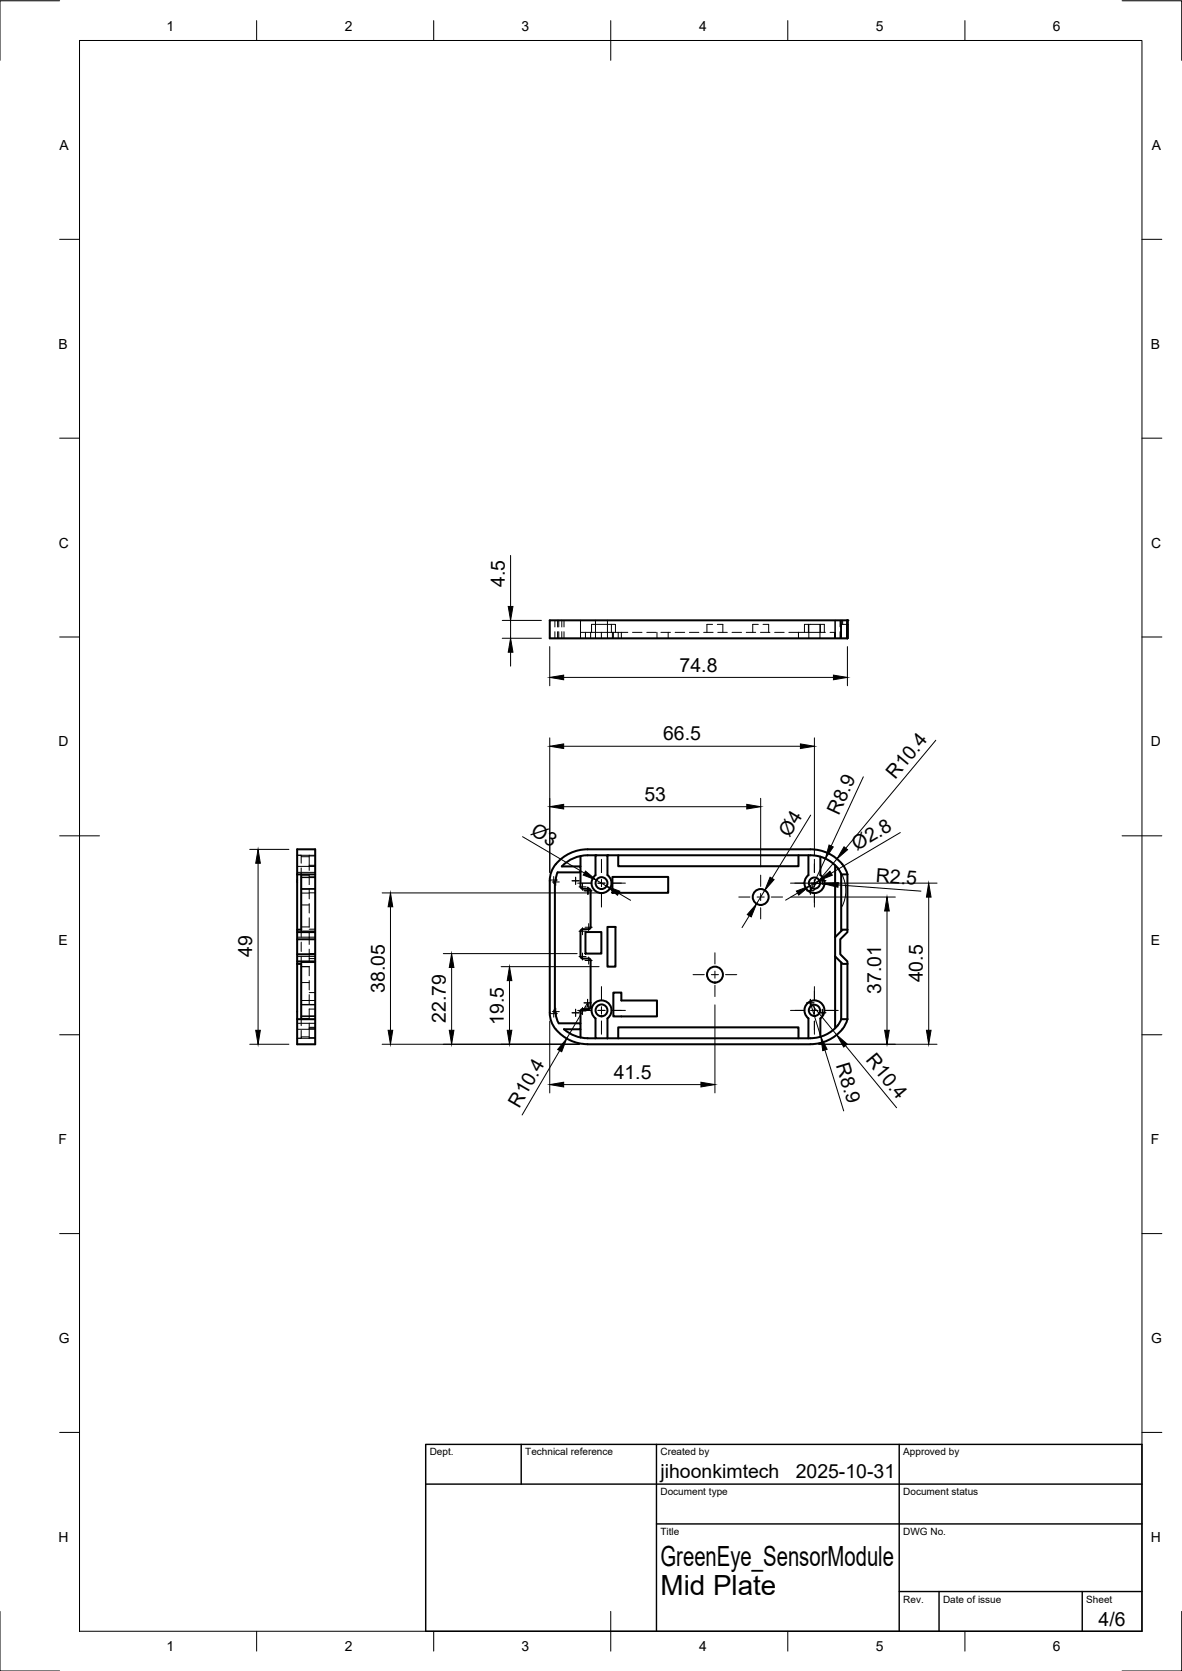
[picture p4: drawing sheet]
<svg xmlns="http://www.w3.org/2000/svg" width="297mm" height="420mm" viewBox="0 0 297 420" stroke-linecap="round" stroke-linejoin="round" font-family="sans-serif">
<!-- layer: Visible -->
<g fill="none" stroke="#000" stroke-width=".51">
<path d="M213 156h-74.8v4.5h74.8M213 156v1M213 156v4.5M213 160.5v-3.5v3.5M74.7 219.9v13.9M74.7 219.9v-6.3h4.5v49h-4.5v-6.3M74.7 219.9h4.5M75.7 219.9v13.9h-1M141.2 217.8h4.7v1.6h-5.8l-.6 2.4-.1 32.6 .6 2 .4 .9M145.9 219.4l.1 3.8 .4 .3h1.8l.2 .5M145.9 215.2v2.6M149.6 215.1a9.7 9.7 0 0 0-8.4 2.8"/>
<path d="M152.7 215.1h51a8.3 8.3 0 0 1 7.7 4.7M155.4 215.1v2.7h45.3v-2.7M203.2 215.1v4.9M206.2 215.4v4.6M209.9 217.6v18M213 219.8a9.5 9.5 0 0 0-9.3-6.2h-56a9.8 9.8 0 0 0-9.3 5.9l-.2 2v33.2a7.8 7.8 0 0 0 5 6.9l2.6 .8 1.9 .2h56a9.6 9.6 0 0 0 9.3-6.3M74.7 233.8v8.6M74.7 234.4h4.5M74.7 236.2h4.5M74.7 239.9h4.5M147.1 234.4h4v5.4h-4zM147.9 233.6h-1.5l-.4 .3-.1 6.6 .5 .5 1.8 .1 .2 .4"/>
<path d="M148.4 224v9.1M148.4 233.1l-.2 .4-.3 .1M149.6 220v-4.9h3.1v4.9M152.7 233.1h2v10h-2zM152.7 220a2.51 2.51 0 0 1 .3 3.7 2.51 2.51 0 0 1-3.7 0 2.51 2.51 0 0 1 .4-3.7M153.9 220.5h14v4h-14zM203.2 220a2.51 2.51 0 0 0-.4 3.7 2.51 2.51 0 0 0 3.7 0 2.51 2.51 0 0 0-.3-3.7M213 233.8h-1.2l-1.9 1.8v4.9M213 233.8v.6l-1.8 1.8v3.7l1.8 1.8v.7M213 233.8v-13.9h-1.6v14.2M74.7 242.4v13.9M74.7 256.3h4.5"/>
<path d="M74.7 242.4h1v13.9M74.7 241.7h4.5M140.4 257.3h5.5v1.5h-4.2a10 10 0 0 0 7.9 2.3M145.9 254.2v3.1M145.9 258.8v2.1M147.9 253.7h-1.5l-.3 .1-.2 .4M148.4 241.5v11.7M148.4 253.2l-.2 .4-.3 .1M149.3 252.4a2.51 2.51 0 0 1 3.7 0 2.51 2.51 0 0 1-.3 3.7v5h-3.1l.1-5a2.51 2.51 0 0 1-.4-3.7zM154.1 249.6h2v2h9v4h-11zM209.9 240.5l1.9 1.9h1.2M209.9 240.5v18.1"/>
<path d="M211.4 256.3h1.6M211.4 242v14.3M211.4 256.3a8.3 8.3 0 0 1-7.7 4.7l-51 .1M213 242.4v13.9M155.4 261.1v-2.8h45.3v2.8M206.2 260.7v-4.6a2.51 2.51 0 0 0 .3-3.7 2.51 2.51 0 0 0-3.7 0 2.51 2.51 0 0 0 .4 3.7v5"/>
<circle cx="151.2" cy="222" r="1.49"/>
<circle cx="191.2" cy="225.5" r="2"/>
<circle cx="204.7" cy="222" r="1.41"/>
<circle cx="151.2" cy="254.1" r="1.49"/>
<circle cx="179.7" cy="245.1" r="2"/>
<circle cx="204.7" cy="254.1" r="1.41"/>
</g>
<g fill="#000">
<circle cx="213" cy="156" r=".25"/>
<circle cx="149.6" cy="215.1" r=".25"/>
<circle cx="152.7" cy="215.1" r=".25"/>
</g>
<!-- layer: Hidden -->
<g fill="none" stroke="#000" stroke-width=".25">
<path d="M139.4 156v1.6M139.4 158.8v1.7M140.1 156v1.6M140.1 158.8v1.7M140.4 156v1.6M140.4 158.8v1.7M141.2 156v1.6M141.2 158.8v1.7M141.7 156v1.6M141.7 158.8v1.7M145.9 159h9.5M145.9 156v4.5"/>
<path d="M147.1 159v1.5M148.4 159v1.5M148.7 159v-2h.9v3.5M149.6 156v1h4M151.1 159v1.5M152.7 156v4.5M153.6 157h1.1v2M153.6 157v2M153.9 159v1.5M154.1 159v1.5M155.4 159h2.4M155.4 159v1.5"/>
<path d="M156.1 159v1.5M159 159h2.3M162.5 159h2.4M165.1 159v1.5M166.1 159h2.4M167.9 159v1.5M169.7 159h2.4M173.2 159h2.4M176.8 159h2.4M179.1 157h-1.4v2M180.3 157h1.4v2M180.4 159h2.4"/>
<path d="M184 159h2.4M187.5 159h2.4M190.6 157h-1.4v2M191.1 159h2.4M191.7 157h1.5v2M194.7 159h2.4M198.2 159h8M202.2 159v-2h4v2M203.2 157v2M203.3 157v3.5M206.1 157v3.5M206.2 159h1.2"/>
<path d="M206.2 157h1v2M208.6 159h1.3M209.9 159h.1M209.9 159v1.5M209.9 156v3M211.2 156v1.6M211.2 158.8v1.7M211.4 156v1M211.8 156v1M213 157h-1.6v3.5M200.7 160.5v-1.5v1.5M74.7 219.4h4.5"/>
<path d="M75.7 215.4v1.6M75.7 218.2v1.7M77.7 215.1v2.5M77.7 217.8h1.5h-4.5M77.7 217.6v1.3M77.7 215.2h1.5M77.7 217.6h1.5M79.2 215.1h-4.5h1v.3h2M74.7 235.6h4.5M75.7 233.8v.3h3.5M75.7 220h2v2.4M75.7 234.1v1.6"/>
<path d="M75.7 236.9v2.3M75.7 233.1h2M75.7 223.5h3.5M75.7 223.5l3.5 .1M75.7 220.6h3.5M75.7 220.7h3.5M75.7 224.6h2M75.7 227.5h2M77.7 220.5h1.5M77.7 224.5h1.5M77.7 223.6v2.4M77.7 227.2v2.4"/>
<path d="M77.7 230.8v2.4M77.7 238.7v3.1M77.7 239.8h1.5M77.7 233.6h1.5M79.2 234.4h-1.5v3.1M74.7 257.3h4.5M74.7 258.8h4.5M74.7 240.5h4.5M75.7 251.6h3.5M75.7 240.5v1.9M75.7 256.3v1.6M75.7 259.1v1.6"/>
<path d="M75.7 243.1h2M75.7 242h3.5M75.7 255.5h3.5M75.7 252.7h3.5M75.7 255.6h3.5M75.7 252.6h3.5M75.7 247.1h2M77.7 258.6v2.5M77.7 243v2.3M77.7 246.5v2.4M77.7 250.1v2.4M77.7 253.7v2.4h-2"/>
<path d="M77.7 257.3v1.3M77.7 249.6h1.5M77.7 258.6h1.5M77.7 258.3h1.5M77.7 241h1.5M77.7 253.7h1.5M79.2 255.6h-1.5h1.5M77.7 260.7h-2v.4h-1h4.5M77.7 260.9h1.5"/>
</g>
<!-- layer: BORDER -->
<g fill="none" stroke="#000" stroke-width=".25">
<path d="M15 .2h-15v15M20 10.2h267v400h-267zM64.5 5.2v5M109 5.2v5M153.5 5.2v10M198 5.2v5M242.5 5.2v5M282 .2h15v15M15 60.2h5M287 60.2h5M15 110.2h5M287 110.2h5"/>
<path d="M15 160.2h5M287 160.2h5M15 210.2h10M282 210.2h10M15 260.2h5M287 260.2h5M15 310.2h5M287 310.2h5M15 360.2h5M287 360.2h5M0 405.2v15h15M64.5 410.2v5"/>
<path d="M109 410.2v5M153.5 405.2v10M198 410.2v5M242.5 410.2v5M297 405.2v15h-15"/>
</g>
<!-- layer: TITLEBLOCK -->
<path d="M107 363.2h180v47h-180zM107 373.2h180M131 363.2v10M165 363.2v47M226 363.2v47M165 383.2h122M226 400.2h61M236 400.2v10M272 400.2v10" fill="none" stroke="#000" stroke-width=".36"/>
<!-- layer: Smart Centers -->
<g fill="none" stroke="#000" stroke-width=".25">
<path d="M151.2 216.1v3.3M204.7 216.1v3.3M138.3 221.3h1.8M138.8 221.8h1.7M139.1 220.4v1.8M139.7 220.9v1.8M143.8 221.5h1.7M144.7 220.6v1.8M145.2 222.1h3.3M145.5 223h1.8M145.5 234.1h1.8M146.4 222.1v1.8"/>
<path d="M146.4 233.3v1.7M146.4 239.6v1.8M146.8 224h2M147 233.2h1.8M147.7 223.1v1.8M147.9 223.1v1.8M147.9 232.2v1.8M150.3 222.1h1.7M151.2 221.2v1.7M151.2 224.7v3.4M153.8 222.1h3.4M179.7 239.6v2.8"/>
<path d="M185.7 225.6h2.8M190.3 225.6h1.7M191.2 220v2.9M191.2 224.7v1.7M191.2 228.2v2.9M193.8 225.6h2.9M198.6 222.1h3.4M202.8 224h1.8M203.6 223.1v1.8M203.8 222.1h1.7M204.7 221.2v1.7M204.7 224.7v3.4"/>
<path d="M205.8 221.5h1.7M206.7 220.6v1.8M207.3 222.1h3.4M138.3 254.9h1.8M138.8 254.4h1.7M139.1 254v1.8M139.7 253.5v1.7M143.8 254.7h1.7M144.7 253.8v1.7M145.2 254.1h3.3M145.5 240.5h1.8M145.5 254.2h1.8"/>
<path d="M146.4 253.3v1.8M146.8 252.2h1.7M147 241.5h1.8M147 253.2h1.8M147.7 251.3v1.7M147.9 240.6v1.8M147.9 252.3v1.8M150.3 254.1h1.7M151.2 248.1v3.3M151.2 253.2v1.8M151.2 256.8v3.3M153.8 254.1h3.4"/>
<path d="M174.2 245.1h2.8M178.8 245.1h1.8M179.7 244.2v1.8M179.7 247.7v2.9M182.3 245.1h2.8M198.6 254.1h3.4M202.8 252.2h1.8M203.6 251.3v1.7M203.8 254.1h1.7M204.7 248.1v3.3M204.7 253.2v1.8M204.7 256.8v3.3"/>
<path d="M205.8 254.7h1.7M206.7 253.8v1.7M207.3 254.1h3.4"/>
</g>
<!-- layer: FD_Dimensions -->
<g fill="none" stroke="#000" stroke-width=".25">
<path d="M128.3 139.7v12.8M126.2 156h9.9M128.3 156v4.5M126.2 160.5h9.9M128.3 164v3.5M138.2 162.6v9.8M141.6 170.3h67.8M213 162.6v9.8M138.2 185.5v33.9M141.6 187.6h59.5M204.7 185.5v29.6M217 195.3l-8.1 17.4"/>
<path d="M235.2 186.1l-22.6 27.2M62.8 213.6h9.8M64.9 217.1v42M131.3 210.4l15.6 9.1M141.6 202.8h46.1M191.2 200.7v17.3M203.7 205l-9.7 15.9M205.4 215.2a8.9 8.9 0 0 1 6.2 12.7M207.4 215.9l-3.8 8.1 6.7-8M226.3 209.3l-17.4 10.3M96 224.5h55.8M98.1 228v31.1"/>
<path d="M111.4 239.8h33.6M149.9 221.3l2.5 1.5M155.5 224.6l3 1.8M188.3 230.3l-1.8 2.9M192.2 223.9l-2.1 3.4M198.8 225.6h26.2M200.4 224.6l-3 1.7M201.8 222.1h33.7M204.7 222.1l2.4 .2M205.9 221.4l-2.4 1.4M210.6 222.5l20.8 1.6M222.9 229.1v30"/>
<path d="M233.4 225.6v33.5M113.5 243.3v15.8M125.9 243.1h24.7M128 246.6v12.5M138.2 256.8v18M147.7 252.2l-5.3 9M179.7 252.7v22.1M62.8 262.6h9.8M96 262.6h49.6M140.7 264.2l-9.5 16.2M141.6 272.7h34.5M205.8 262.6h29.7"/>
<path d="M207.3 264l4.7 15.3M210.2 260.2l-6.6-8 2.7 8.5M212.5 262.9l12.8 15.6"/>
</g>
<g fill="#000" stroke="#000" stroke-width=".25">
<path d="M127.7 152.5h1.2l-.6 3.5zM128.3 160.5l.6 3.5h-1.2zM138.2 170.3l3.4-.5v1.1zM209.4 169.8l3.6 .5-3.6 .6zM138.2 187.6l3.4-.6v1.2zM201.1 187l3.6 .6-3.6 .6zM64.9 213.6l.5 3.5h-1.1zM138.2 202.8l3.4-.6v1.2zM147.2 219l2.7 2.3-3.3-1.3zM187.7 202.2l3.5 .6-3.5 .6zM208.3 212.5l1.1 .5-2 2.9zM205.9 221.4l2.7-2.3 .6 1z"/>
<path d="M212.1 212.9l.9 .8-2.7 2.3zM98.1 224.5l.6 3.5h-1.2zM152.4 222.8l3.4 1.3-.6 1zM190.1 227.3l-1.3 3.2-1-.5zM193.5 220.6l1 .6-2.3 2.7zM200.1 224l3.4-1.2-2.8 2.3zM207.1 222.3l3.6-.4-.1 1.2zM222.9 225.6l.6 3.5h-1.2zM233.4 222.1l.6 3.5h-1.2zM64.3 259.1h1.1l-.5 3.5zM97.5 259.1h1.2l-.6 3.5zM112.9 259.1h1.2l-.6 3.5z"/>
<path d="M113.5 239.8l.6 3.5h-1.2zM127.5 259.1h1.1l-.6 3.5zM128 243.1l.6 3.5h-1.1zM222.3 259.1h1.2l-.6 3.5zM232.8 259.1h1.2l-.6 3.5zM142.4 261.2l-1.2 3.3-1.1-.6zM138.2 272.7l3.4-.6v1.2zM176.1 272.1l3.6 .6-3.6 .6zM206.3 260.7l1.6 3.1-1.1 .4zM210.2 260.2l2.7 2.3-.9 .8z"/>
</g>
<g font-size="7">
<text x="166" y="393.7">GreenEye_SensorModule</text>
<text x="166" y="401.2">Mid Plate</text>
</g>
<g font-size="4.9">
<text x="126.9" y="147.7" transform="rotate(-90 126.9 147.7)">4.5</text>
<text x="170.8" y="168.9">74.8</text>
<text x="166.6" y="186.2">66.5</text>
<text x="224.9" y="196.1" transform="rotate(-50 224.9 196.1)">R10.4</text>
<text x="161.9" y="201.4">53</text>
<text x="133.1" y="209.7" transform="rotate(31 133.1 209.7)">Ø3</text>
<text x="210.8" y="205.1" transform="rotate(-65 210.8 205.1)">R8.9</text>
<text x="198.4" y="210.7" transform="rotate(-59 198.4 210.7)">Ø4</text>
<text x="215.3" y="214" transform="rotate(-30 215.3 214)">Ø2.8</text>
<text x="220" y="221.7" transform="rotate(4 220 221.7)">R2.5</text>
<text x="63.4" y="240.7" transform="rotate(-90 63.4 240.7)">49</text>
<text x="96.7" y="249.7" transform="rotate(-90 96.7 249.7)">38.05</text>
<text x="221.4" y="249.8" transform="rotate(-90 221.4 249.8)">37.01</text>
<text x="231.9" y="247" transform="rotate(-90 231.9 247)">40.5</text>
<text x="112" y="257.2" transform="rotate(-90 112 257.2)">22.79</text>
<text x="126.6" y="257.7" transform="rotate(-90 126.6 257.7)">19.5</text>
<text x="210" y="267.9" transform="rotate(73 210 267.9)">R8.9</text>
<text x="217.4" y="266.6" transform="rotate(51 217.4 266.6)">R10.4</text>
<text x="154.2" y="271.3">41.5</text>
<text x="130.5" y="278.7" transform="rotate(-60 130.5 278.7)">R10.4</text>
<text x="166" y="371.7">jihoonkimtech</text>
<text x="200" y="371.7">2025-10-31</text>
<text x="276.1" y="408.8">4/6</text>
</g>
<g font-size="3.5">
<text x="41.9" y="7.7">1</text>
<text x="86.6" y="7.7">2</text>
<text x="131.1" y="7.7">3</text>
<text x="175.7" y="7.7">4</text>
<text x="220.1" y="7.7">5</text>
<text x="264.6" y="7.7">6</text>
<text x="15" y="37.7">A</text>
<text x="289.5" y="37.7">A</text>
<text x="14.7" y="87.7">B</text>
<text x="289.2" y="87.7">B</text>
<text x="14.8" y="137.7">C</text>
<text x="289.3" y="137.7">C</text>
<text x="14.7" y="187.7">D</text>
<text x="289.2" y="187.7">D</text>
<text x="14.7" y="237.7">E</text>
<text x="289.2" y="237.7">E</text>
<text x="14.7" y="287.7">F</text>
<text x="289.2" y="287.7">F</text>
<text x="14.8" y="337.7">G</text>
<text x="289.3" y="337.7">G</text>
<text x="14.7" y="387.7">H</text>
<text x="289.2" y="387.7">H</text>
<text x="41.9" y="415.2">1</text>
<text x="86.6" y="415.2">2</text>
<text x="131.1" y="415.2">3</text>
<text x="175.7" y="415.2">4</text>
<text x="220.1" y="415.2">5</text>
<text x="264.6" y="415.2">6</text>
</g>
<g font-size="2.5">
<text x="108" y="366">Dept.</text>
<text x="132" y="366">Technical reference</text>
<text x="166" y="366">Created by</text>
<text x="227" y="366">Approved by</text>
<text x="166" y="376">Document type</text>
<text x="227" y="376">Document status</text>
<text x="166" y="386">Title</text>
<text x="227" y="386">DWG No.</text>
<text x="227" y="403">Rev.</text>
<text x="237" y="403">Date of issue</text>
<text x="273" y="403">Sheet</text>
</g>
</svg>
